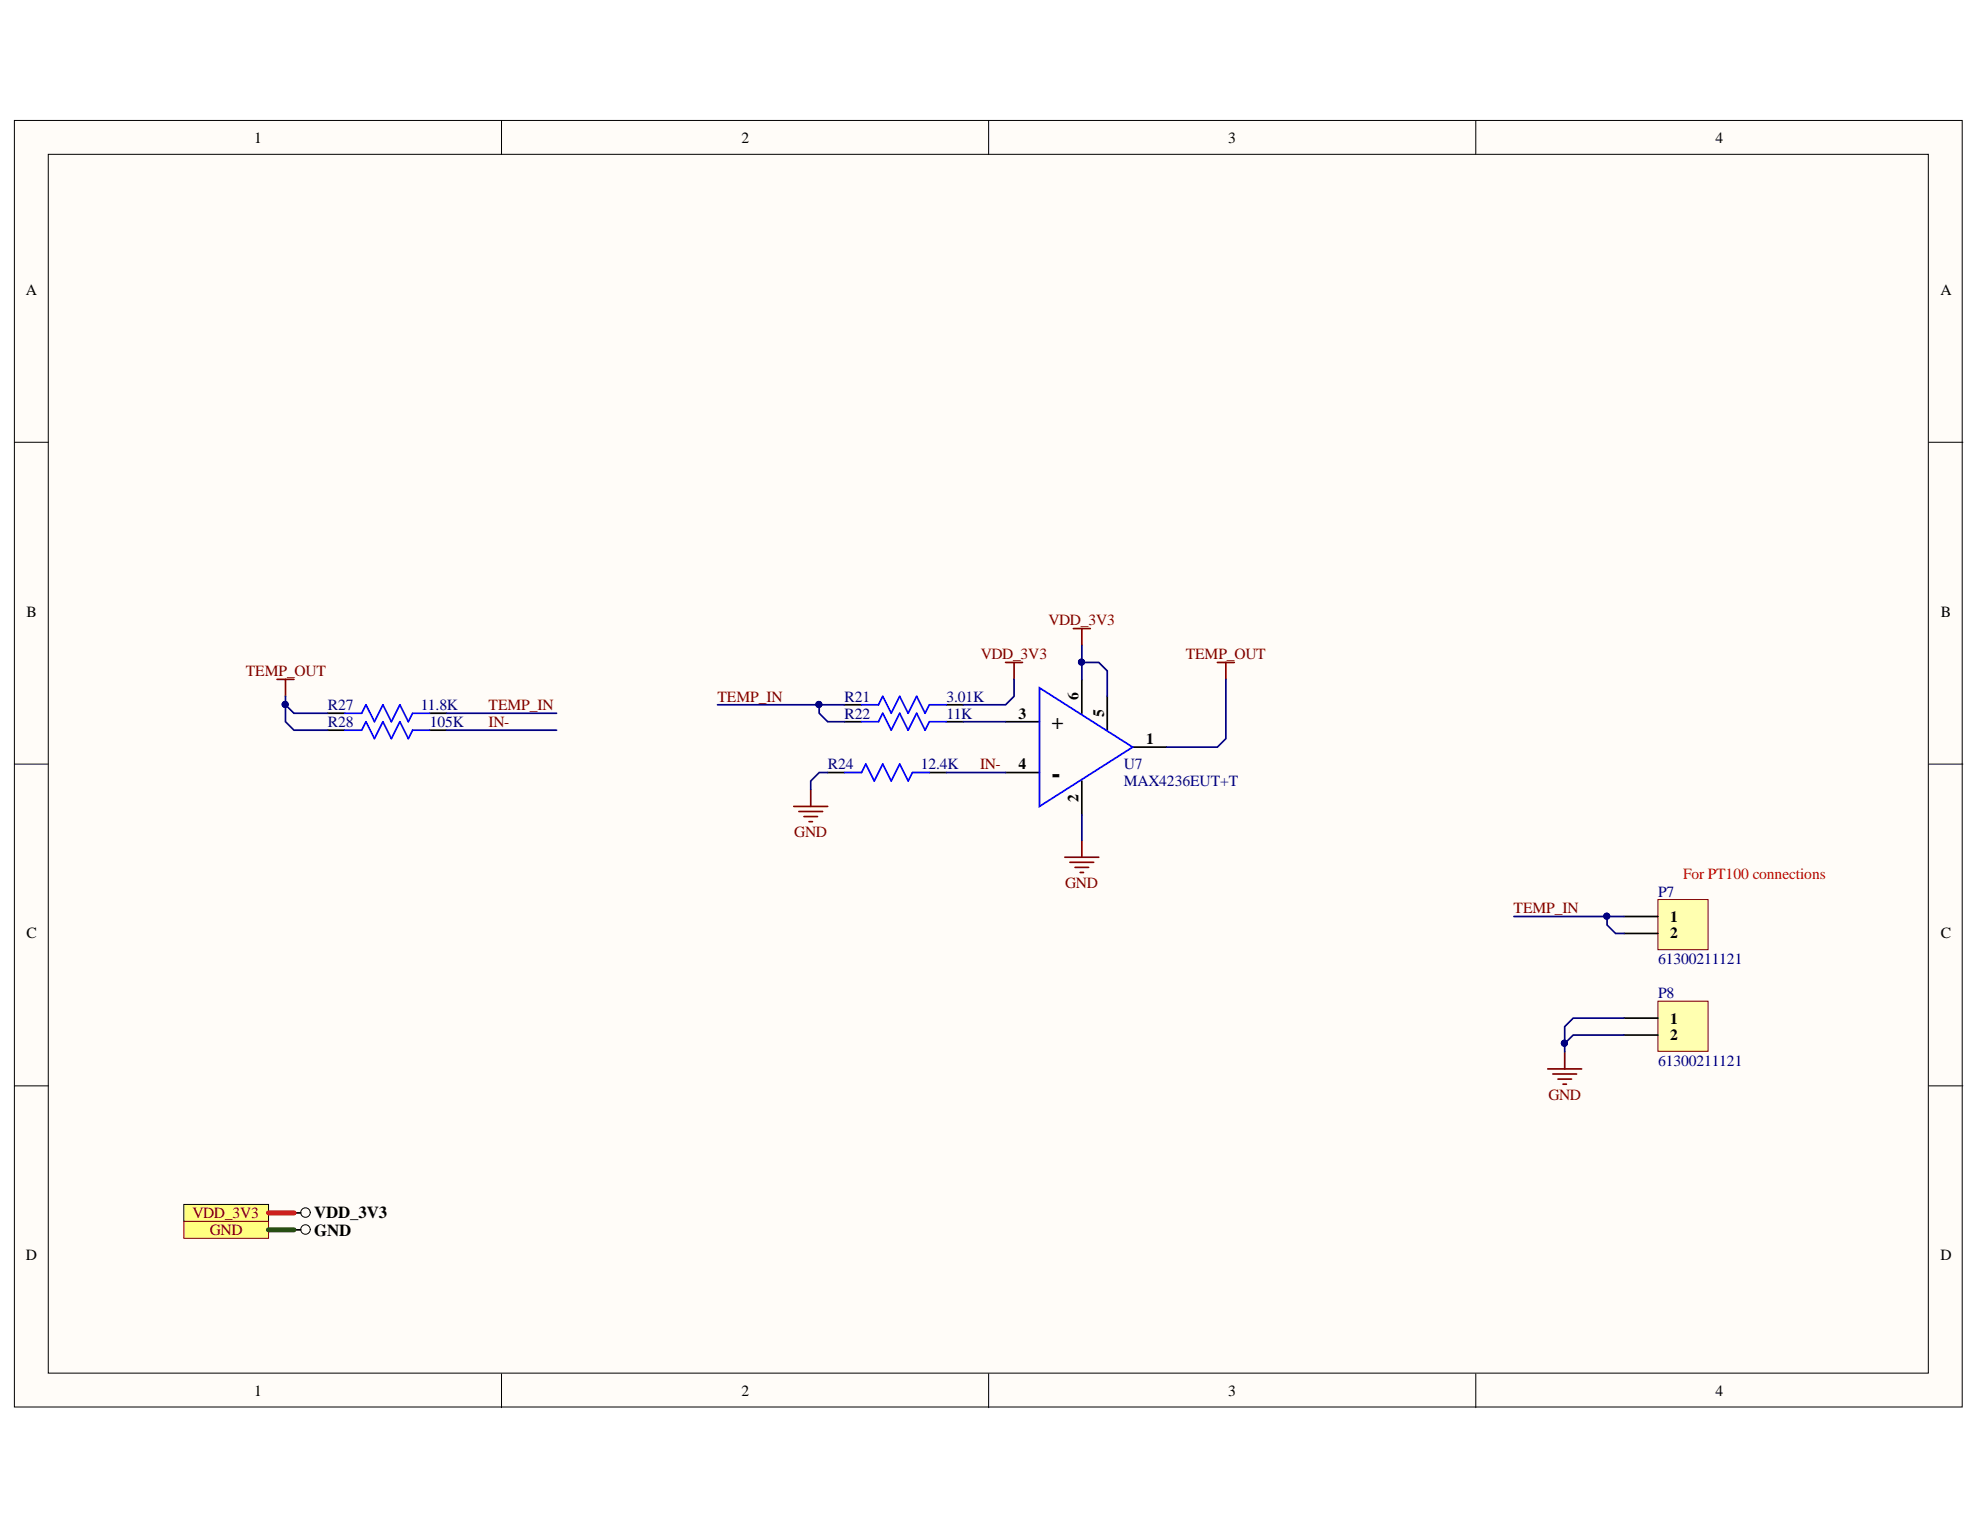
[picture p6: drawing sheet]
<svg xmlns="http://www.w3.org/2000/svg" width="279mm" height="216mm" viewBox="0 0 279 216" stroke-linecap="round" stroke-linejoin="round" font-family="sans-serif">
<g fill="#fffcf8" stroke="#000" stroke-width=".14">
<path d="M2 17h274.9v181.5h-274.9z"/>
<path d="M6.8 21.8h265.3v172h-265.3z"/>
</g>
<path d="M70.8 17v4.8M139.5 17v4.8M208.2 17v4.8M2 62.4h4.8M272.2 62.4h4.8M2 107.8h4.8M272.2 107.8h4.8M2 153.2h4.8M272.2 153.2h4.8M70.8 193.9v4.7M139.5 193.9v4.7M208.2 193.9v4.7" fill="none" stroke="#000" stroke-width=".14"/>
<path d="M233.9 126.9h7.1v7.1h-7.1z" fill="#ffffb0" stroke="#800000" stroke-width=".14"/>
<path d="M229.2 129.3h4.7M229.2 131.7h4.7" fill="none" stroke="#000" stroke-width=".24"/>
<path d="M233.9 141.3h7.1v7.1h-7.1z" fill="#ffffb0" stroke="#800000" stroke-width=".14"/>
<path d="M229.2 143.7h4.7M229.2 146.1h4.7" fill="none" stroke="#000" stroke-width=".24"/>
<g fill="none" stroke="#800000" stroke-width=".24">
<path d="M39.1 95.9h2.4M40.3 95.9v2.4M141.9 93.5h2.4M143.1 93.5v2.4M151.5 88.7h2.4M152.7 88.7v2.4M171.8 93.5h2.4M173 93.5v2.4M112 113.8h4.8M112.7 114.5h3.4M113.4 115.2h2M114.2 115.9h.4"/>
<path d="M114.4 111.4v2.4M152.7 118.6v2.4M150.3 121h4.7M151 121.7h3.3M151.7 122.4h1.9M152.4 123.1h.5M218.4 150.8h4.8M219.1 151.6h3.4M219.8 152.3h2M220.6 153h.4M220.8 148.4v2.4"/>
</g>
<path d="M25.9 170h12v2.3h-12z" fill-rule="evenodd" fill="#ffff80" stroke="#000" stroke-width=".14"/>
<circle cx="43.1" cy="171.1" r=".67" fill="none" stroke="#000" stroke-width=".14"/>
<path d="M41.5 171.2h.9" fill="none" stroke="#000" stroke-width=".24"/>
<path d="M25.9 172.3h12v2.4h-12z" fill-rule="evenodd" fill="#ffff80" stroke="#800000" stroke-width=".14"/>
<circle cx="43.1" cy="173.5" r=".67" fill="none" stroke="#000" stroke-width=".14"/>
<g fill="none" stroke="#000" stroke-width=".24">
<path d="M119.2 99.5h2.4M133.5 99.5h2.4M152.7 95.9v4.7M156.2 98.3v4.7M46.3 100.6h2.4M46.3 103h2.4M60.6 100.6h2.4M60.6 103h2.4M116.8 109h2.4M119.2 101.8h2.4M131.1 109h2.4M133.5 101.8h2.4"/>
<path d="M141.9 101.8h4.8M141.9 109h4.8M152.7 110.2v4.8M159.8 105.4h4.8M41.5 173.5h.9"/>
</g>
<path d="M121.6 99.5h2.4l.6-1.2 1.2 2.3 1.2-2.3 1.2 2.3 1.1-2.3 1.2 2.3 .6-1.1h2.4M146.7 97.1l13.1 8.3-13.1 8.4zM48.7 100.6h2.3l.6-1.1 1.2 2.3 1.2-2.3 1.2 2.3 1.2-2.3 1.2 2.3 .6-1.2h2.4M48.7 103h2.3l.6-1.2 1.2 2.4 1.2-2.4 1.2 2.4 1.2-2.4 1.2 2.4 .6-1.2h2.4M119.2 109h2.4l.6-1.2 1.2 2.4 1.2-2.4 1.2 2.4 1.2-2.4 1.2 2.4 .5-1.2h2.4M121.6 101.8h2.4l.6-1.2 1.2 2.4 1.2-2.4 1.2 2.4 1.1-2.4 1.2 2.4 .6-1.2h2.4" fill="none" stroke="#00f" stroke-width=".24"/>
<g fill="none" stroke="#000080" stroke-width=".24">
<path d="M40.3 99.5v2.3l1.2 1.2h4.8M40.3 98.3v1.2l1.2 1.1h4.8M101.3 99.5h17.9M115.6 99.5v1.1l1.2 1.2h2.4M143.1 95.9v2.4l-1.2 1.2h-6M152.7 91.1v4.8M152.7 93.5h2.3l1.2 1.2v3.6M173 95.9v8.3l-1.2 1.2h-7.2M63 103h15.5M63 100.6h15.5M116.8 109h-1.2l-1.2 1.2v1.2M133.5 109h8.4"/>
<path d="M135.9 101.8h6M152.7 115v3.6M213.6 129.3h15.6M226.8 129.3v1.2l1.2 1.2h1.2M229.2 146.1h-7.2l-1.2 1.2v1.1M229.2 143.7h-7.2l-1.2 1.2v2.4"/>
</g>
<path d="M37.9 173.5h3.6" fill="none" stroke="#274e13" stroke-width=".72"/>
<path d="M37.9 171.2h3.6" fill="none" stroke="#f00" stroke-width=".72"/>
<g fill="#000080" stroke="#000080" stroke-width=".14">
<circle cx="40.2" cy="99.4" r=".43"/>
<circle cx="115.6" cy="99.4" r=".43"/>
<circle cx="226.7" cy="129.3" r=".43"/>
<circle cx="220.8" cy="147.2" r=".43"/>
<circle cx="152.6" cy="93.4" r=".43"/>
</g>
<text font-size="3.9" x="148.4" y="110.4">-</text>
<text font-size="3" x="148.4" y="102.8">+</text>
<g font-size="2.4">
<text x="44.3" y="171.9">VDD_3V3</text>
<text x="44.3" y="174.4">GND</text>
</g>
<g font-size="2.2">
<text x="35.9" y="20.1">1</text>
<text x="104.6" y="20.1">2</text>
<text x="173.3" y="20.1">3</text>
<text x="242.1" y="20.1">4</text>
<text x="3.6" y="41.6">A</text>
<text x="273.8" y="41.6">A</text>
<text x="3.7" y="87">B</text>
<text x="273.9" y="87">B</text>
<text x="143.7" y="101.4">3</text>
<text x="152.2" y="98.8" transform="rotate(-90 152.2 98.8)">6</text>
<text x="155.8" y="101.1" transform="rotate(-90 155.8 101.1)">5</text>
<text x="161.7" y="104.9">1</text>
<text x="143.7" y="108.6">4</text>
<text x="152.2" y="113.2" transform="rotate(-90 152.2 113.2)">2</text>
<text x="235.7" y="130.1">1</text>
<text x="3.7" y="132.4">C</text>
<text x="235.7" y="132.4">2</text>
<text x="273.9" y="132.4">C</text>
<text x="235.7" y="144.4">1</text>
<text x="235.7" y="146.8">2</text>
<text x="3.6" y="177.8">D</text>
<text x="273.8" y="177.8">D</text>
<text x="35.9" y="196.9">1</text>
<text x="104.6" y="196.9">2</text>
<text x="173.3" y="196.9">3</text>
<text x="242.1" y="196.9">4</text>
</g>
<g font-size="2.2" fill="#800000">
<text x="147.9" y="88.2">VDD_3V3</text>
<text x="34.7" y="95.4">TEMP_OUT</text>
<text x="138.4" y="93">VDD_3V3</text>
<text x="167.3" y="93">TEMP_OUT</text>
<text x="68.9" y="100.2">TEMP_IN</text>
<text x="101.3" y="99">TEMP_IN</text>
<text x="68.9" y="102.6">IN-</text>
<text x="138.3" y="108.6">IN-</text>
<text x="112.1" y="118.1">GND</text>
<text x="150.3" y="125.2">GND</text>
<text x="213.6" y="128.9">TEMP_IN</text>
<text x="218.5" y="155.2">GND</text>
<text x="27.2" y="171.9">VDD_3V3</text>
<text x="29.6" y="174.3">GND</text>
</g>
<g font-size="2.2" fill="#000080">
<text x="46.3" y="100.2">R27</text>
<text x="59.4" y="100.2">11.8K</text>
<text x="119.2" y="99">R21</text>
<text x="119.2" y="101.4">R22</text>
<text x="133.6" y="99">3.01K</text>
<text x="133.6" y="101.4">11K</text>
<text x="46.3" y="102.6">R28</text>
<text x="60.6" y="102.6">105K</text>
<text x="116.8" y="108.6">R24</text>
<text x="129.9" y="108.6">12.4K</text>
<text x="158.6" y="108.6">U7</text>
<text x="158.6" y="111">MAX4236EUT+T</text>
<text x="234" y="126.5">P7</text>
<text x="234" y="136.1">61300211121</text>
<text x="234" y="140.8">P8</text>
<text x="234" y="150.4">61300211121</text>
</g>
<text font-size="2.2" fill="#f00" x="237.5" y="124.1">For PT100 connections</text>
</svg>
